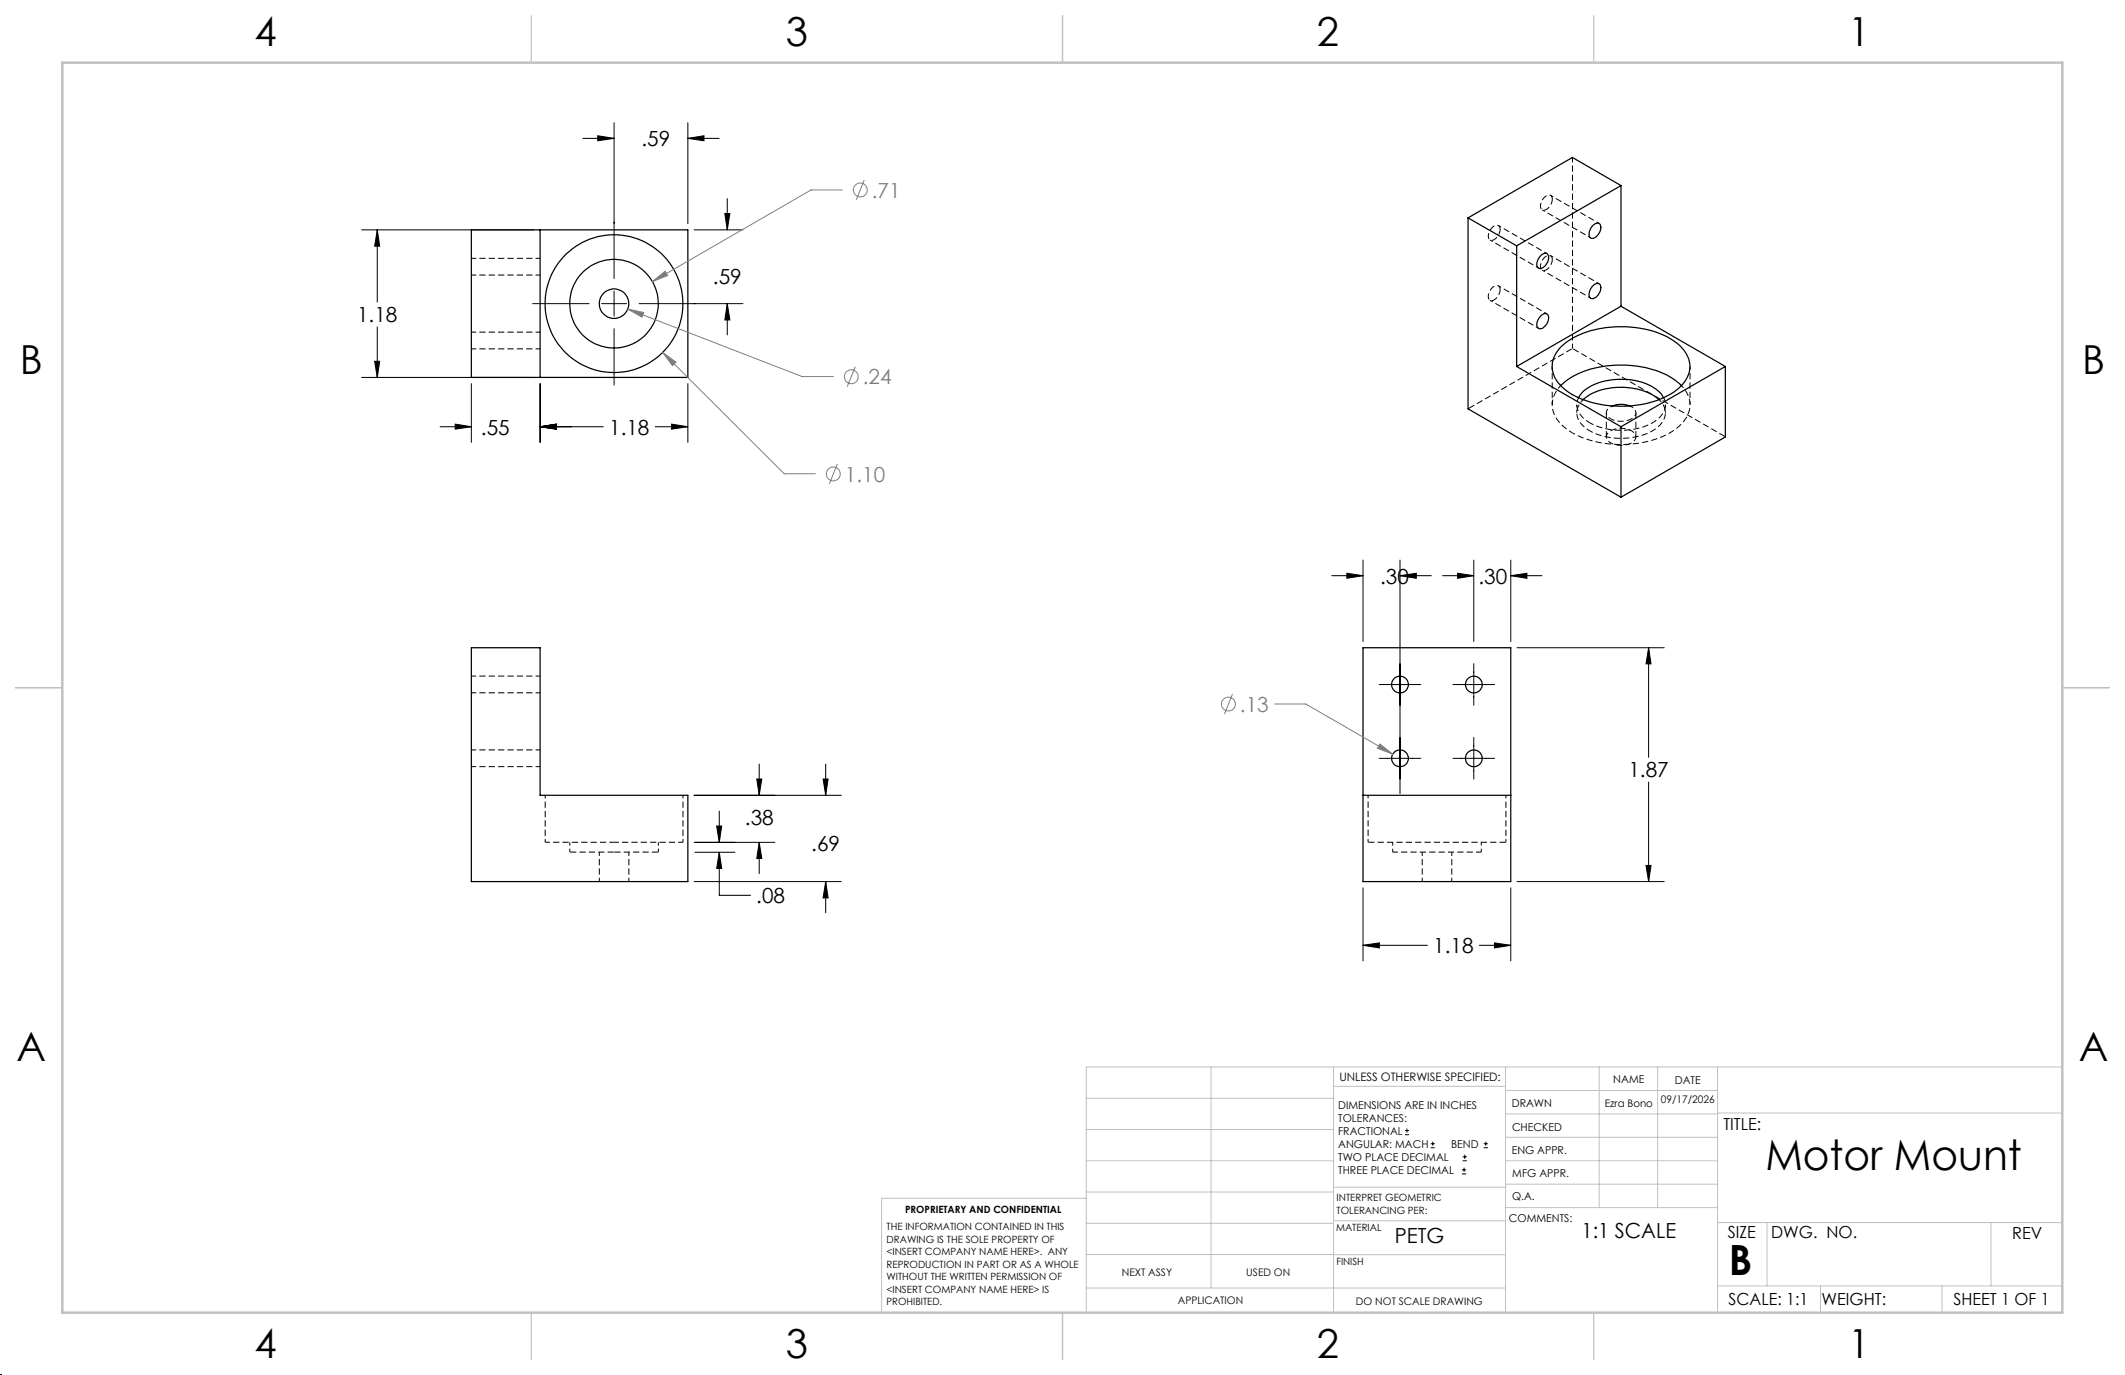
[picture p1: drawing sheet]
<svg xmlns="http://www.w3.org/2000/svg" width="432mm" height="279mm" viewBox="0 0 432 279" stroke-linecap="round" stroke-linejoin="round" font-family="sans-serif">
<path d="M319.5 32v38.8M95.8 55.9h14M109.8 52.5h-14M95.8 70.9h14M109.8 67.5h-14M109.8 137.4h-14M95.8 155.8h14M95.8 140.8h14M109.8 152.4h-14M110.8 171.1h14M124.8 171.1h14" fill="none" stroke="#000" stroke-width=".2" stroke-dasharray="1.3 .6" stroke-dashoffset=".3" stroke-linecap="butt"/>
<path d="M115.8 173.1h9M124.8 173.1h9" fill="none" stroke="#000" stroke-width=".2" stroke-dasharray="1.3 .6" stroke-dashoffset="-.1" stroke-linecap="butt"/>
<g fill="none" stroke="#000" stroke-width=".2" stroke-dasharray="1.3 .6" stroke-dashoffset=".6" stroke-linecap="butt">
<path d="M302.8 48.8l9.9 5.7M313.4 42.6l9.9 5.7M313.4 54.9l9.9 5.7M314.4 51.5l-9.9-5.7M325 45.4l-9.9-5.7M325 57.7l-9.9-5.8M302.8 61l9.9 5.7M314.4 63.8l-9.9-5.7M323 87.6a13.8 13.8 0 0 0 13.5-.6 3.5 3.5 0 0 0 .6-5.8M110.8 161.6v9.5M115.8 171.1v2M133.8 173.1v-2"/>
<path d="M138.8 171.1v-9.5M278 161.6v9.5M283 171.1v2M301 173.1v-2M306 171.1v-9.5"/>
</g>
<path d="M315.4 74.4v7.8M317.1 78.3a5.3 5.3 0 0 0 .4 8.2l2 1.5M321.7 81.2a3.5 3.5 0 0 0 .5 5.8l.8 .6M343.4 82.2v-7.8M121.8 173.1v6M127.8 179.1v-6M289 173.1v6M295 179.1v-6" fill="none" stroke="#000" stroke-width=".2" stroke-dasharray="1.3 .6" stroke-dashoffset=".5" stroke-linecap="butt"/>
<g fill="none" stroke="#000" stroke-width=".25">
<path d="M329.4 37.7v24.5M329.4 37.7l-21.2 12.3M329.4 37.7l-9.9-5.7-21.2 12.3M95.8 46.7h44v30h-44zM109.7 46.7v30M298.3 44.3v38.8l31.1 17.9M298.3 44.3l9.9 5.7M308.2 50v24.5M313.1 51.9a.86 .86 0 0 1 1.5 0 2.19 2.19 0 0 1-1.8 2.6 1.28 1.28 0 0 1-.2-1.9zM323.5 58.2a.96 .96 0 0 1 1.7-.2 2.26 2.26 0 0 1-1.8 2.7 1.36 1.36 0 0 1-.2-2zM323.7 45.8a.84 .84 0 0 1 1.5 0 2.26 2.26 0 0 1-1.8 2.6 1.36 1.36 0 0 1-.2-2zM308.2 74.5l21.2 12.2"/>
<path d="M313.1 64.1a.86 .86 0 0 1 1.5 0 2.26 2.26 0 0 1-1.7 2.7 1.07 1.07 0 0 1-.4-1.7zM317.1 78.4a16.9 16.9 0 0 1 11.7-4.2 19.9 19.9 0 0 1 11.6 3.1l1.3 1.1M317.2 70.4a17.8 17.8 0 0 1 12.4-4 17 17 0 0 1 12.1 4.3 5.2 5.2 0 0 1-.1 7.8 17 17 0 0 1-11.6 4 18.4 18.4 0 0 1-12.6-3.8 5.3 5.3 0 0 1-.2-8.3zM329.4 62.2l21.2 12.3M329.4 62.2l-21.2 12.3M350.6 74.5l-21.2 12.2M350.6 74.5v14.3l-21.2 12.2M320.7 80.8a8.4 8.4 0 0 1 6.8-3.6 11.8 11.8 0 0 1 10 2.8l.5 .8M321.7 81.2a12.7 12.7 0 0 1 11-2.1 9.9 9.9 0 0 1 4.4 2.1M327.7 82.5a4.8 4.8 0 0 1 3.4 0M329.4 86.7v14.3M95.8 131.6h13.9v30h30.1v17.5h-44z"/>
<path d="M277 131.6h30v47.5h-30zM277 161.6h30"/>
<circle cx="124.8" cy="61.7" r="14"/>
<circle cx="124.8" cy="61.7" r="9"/>
<circle cx="124.8" cy="61.7" r="2.99"/>
<circle cx="284.5" cy="139.1" r="1.7"/>
<circle cx="299.5" cy="139.1" r="1.69"/>
<circle cx="284.5" cy="154.1" r="1.7"/>
<circle cx="299.5" cy="154.1" r="1.69"/>
</g>
<path d="M278 171.1h28" fill="none" stroke="#000" stroke-width=".2" stroke-dasharray="1.3 .6" stroke-linecap="butt"/>
<path d="M304.8 46.6a.76 .76 0 0 0-.4-.8 .76 .76 0 0 0-.9 .2 2.19 2.19 0 0 0-.9 2.6 1.26 1.26 0 0 0 1.8-.7l.4-1.3M304.8 58.9a.76 .76 0 0 0-.4-.9 .76 .76 0 0 0-.9 .3 2.19 2.19 0 0 0-.9 2.6 1.26 1.26 0 0 0 1.8-.8l.4-1.2M315.4 40.5a.76 .76 0 0 0-.4-.8 .76 .76 0 0 0-.9 .2 2.19 2.19 0 0 0-.9 2.6 1.26 1.26 0 0 0 1.8-.7l.4-1.3M315.4 52.7a.76 .76 0 0 0-.4-.8 .76 .76 0 0 0-.9 .2 2.19 2.19 0 0 0-.9 2.7 1.26 1.26 0 0 0 1.8-.8l.4-1.3M283 173.1h18" fill="none" stroke="#000" stroke-width=".2" stroke-dasharray="1.3 .6" stroke-dashoffset=".2" stroke-linecap="butt"/>
<path d="M319.5 88a21.8 21.8 0 0 0 20.1-.2 6.5 6.5 0 0 0 3.8-6.2 6 6 0 0 0-1.7-3.3M327.3 90a4.1 4.1 0 0 0 5-.7 1.46 1.46 0 0 0-1.2-2 4.1 4.1 0 0 0-4.5 .8 1.25 1.25 0 0 0 .7 1.9M327.7 82.5a1.36 1.36 0 0 0-1.2 1 1.36 1.36 0 0 0 .5 1.4l.3 .2" fill="none" stroke="#000" stroke-width=".2" stroke-dasharray="1.3 .6" stroke-dashoffset=".7" stroke-linecap="butt"/>
<path d="M320.8 80.8a3.7 3.7 0 0 0 1.8 4.8l.4 .3M323 85.9a13.8 13.8 0 0 0 13.5-.5 3.6 3.6 0 0 0 1.6-4.6M327.3 85.1a4.1 4.1 0 0 0 5-.7 1.44 1.44 0 0 0-1.2-1.9" fill="none" stroke="#000" stroke-width=".2" stroke-dasharray="1.3 .6" stroke-dashoffset=".4" stroke-linecap="butt"/>
<path d="M319.5 70.8l-21.2 12.3M350.6 88.8l-31.1-18" fill="none" stroke="#000" stroke-width=".2" stroke-dasharray="1.3 .6" stroke-dashoffset="-.2" stroke-linecap="butt"/>
<path d="M320.4 82.2v1.7M338.4 83.9v-1.7" fill="none" stroke="#000" stroke-width=".2" stroke-dasharray="1.3 .6" stroke-dashoffset=".8" stroke-linecap="butt"/>
<path d="M326.4 83.9v4.9M332.4 88.8v-4.9" fill="none" stroke="#000" stroke-width=".2" stroke-dasharray="1.3 .6" stroke-dashoffset=".1" stroke-linecap="butt"/>
<g fill="none" stroke="#808080" stroke-width=".2">
<path d="M171.2 38.6h-6.4l-32.2 18.6M175.6 36.6l-1.6 4M132.6 57.2l2.5-2.1 .6 .9zM127.6 62.8l3.2 .7-.3 1zM127.6 62.8l35.4 13.7h6.3M134.7 71.6l2.7 2-.8 .7zM134.7 71.6l24.6 24.7h6.4M173.8 74.5l-1.6 4.1M170.1 94.3l-1.6 4M250.4 141l-1.6 4.1M259 143.1h6.3l17.7 10.1M280.4 151.2l2.6 2-3.1-1.2z"/>
<circle cx="174.8" cy="38.6" r="1.4"/>
<circle cx="173" cy="76.6" r="1.4"/>
<circle cx="169.3" cy="96.3" r="1.41"/>
<circle cx="249.6" cy="143.1" r="1.41"/>
</g>
<g fill="none" stroke="#000" stroke-width=".2">
<path d="M118.4 28.1h6.4M121.5 27.6l3.3 .5-3.3 .5zM124.8 24.9v31.7M139.8 24.9v20.5M139.8 28.1h6.3M139.8 28.1l3.3-.5v1zM73.5 46.7h35M76.7 46.7v14.7M76.7 46.7l.5 3.3h-1.1zM124.8 59.2v5M141 46.7h10M147.3 43.4h1l-.5 3.3z"/>
<path d="M147.8 40.4v6.3M73.5 76.7h35M76.1 73.4h1.1l-.5 3.3zM76.7 66.4v10.3M95.8 78v11.9M108.2 61.7h11.5M109.7 78v11.9M122.2 61.7h5.1M124.8 66.8v11.4M129.9 61.7h21.1M139.8 78v11.9M147.8 61.7v6.4"/>
<path d="M147.8 61.7l.5 3.3h-1zM89.4 86.7h6.4M92.5 86.2l3.3 .5-3.3 .5zM109.7 86.7h12.9M109.7 86.7l3.4-.5v1zM133.1 86.7h6.7M136.5 86.2l3.3 .5-3.3 .5zM270.6 117h6.4M273.7 116.5l3.3 .5-3.3 .5zM277 113.8v16.6M284.5 117l3.3-.5v1zM284.5 113.8v47.5"/>
<path d="M284.5 117h6.3M293.1 117h6.4M296.2 116.5l3.3 .5-3.3 .5zM299.5 113.8v16.6M307 113.8v16.6M307 117h6.3M307 117l3.3-.5v1zM280.2 139.1h8.5M295.2 139.1h8.5M299.5 134.9v8.4M308.3 131.6h29.9M335 131.6v22.3"/>
<path d="M335 131.6l.5 3.3h-1zM153.8 158.3h1l-.5 3.3zM154.3 155.3v6.3M167.3 158.3h1l-.5 3.3zM167.8 155.3v6.3M280.2 154.1h8.5M295.2 154.1h8.5M299.5 149.9v8.4M335 158.9v20.2M141 179.1h30M141 161.6h30M141 171.2h16.4"/>
<path d="M141.2 173.2h8.1M145.6 167.9h1l-.4 3.3zM146.2 173.2v8.7h6.3M146.2 164.8v6.4M146.2 173.2l.4 3.3h-1zM154.3 171.2v6.3M154.3 171.2l.5 3.2h-1zM167.8 179.1v6.4M167.8 179.1l.5 3.4h-1zM308.3 179.1h29.9M334.5 175.9h1l-.5 3.2zM277 180.4v14.9"/>
<path d="M277 192.1h13.1M277 192.1l3.3-.5v1zM300.6 192.1h6.4M303.7 191.6l3.3 .5-3.3 .5zM307 180.4v14.9M285.5 230.6h.8M285.5 229.7h.8M285.9 229.3v.9M290.7 233.2h.8M290.7 232.4h.8M291.1 232v.8M297.1 238.5h.8"/>
<path d="M297.1 237.7h.8M297.2 235.9h.9M297.2 235.1h.9M297.5 237.3v.8M297.6 234.6v.9M301.5 233.2h.8M301.5 232.4h.8M301.9 232v.8"/>
</g>
<path d="M0 279.4h.1" fill="none" stroke="#000" stroke-width=".2" stroke-dasharray="1.3 .6"/>
<g fill="none" stroke="#c0c0c0" stroke-width=".2">
<path d="M246.1 216.8v44.9M271 216.8v49.9M305.9 216.8v49.9M324.9 216.8v28.6M336.8 216.8v28.6M349 216.8v49.9M419.1 216.8h-198.4v49.9M220.7 235.9h50.3M220.7 229.5h50.3M220.7 223.2h50.3M271 220.7h34.9M305.9 231.1h43.1"/>
<path d="M305.9 226.3h43.1M305.9 221.6h43.1M305.9 235.9h43.1M349 226.2h70.1M220.7 248.6h50.3M220.7 242.2h50.3M220.7 254.9h50.3M220.7 243.5h-41.6v23.2M271 255h34.9M271 248.1h35M271 241.2h35M305.9 240.6h43.1"/>
<path d="M306 245.4h43M349 248.4h70.1M359.1 248.4v12.9M404.6 248.4v12.9M220.7 261.7h85.2M349 261.3h70.1M369.9 261.3v5.4M394.6 261.3v5.4"/>
</g>
<path d="M108 3.2v9.5M215.9 3.2v9.5M323.8 3.2v9.5M3.1 139.7h9.6M419.1 139.7h9.5M108 266.7v9.6M215.9 266.7v9.6M323.8 266.7v9.6" fill="none" stroke="#c0c0c0" stroke-width=".25"/>
<path d="M12.7 12.7h406.4v254h-406.4z" fill="none" stroke="#c0c0c0" stroke-width=".5"/>
<path d="M167.8 179.1l.5 3.4h-1zM167.3 158.3h1l-.5 3.3zM153.8 158.3h1l-.5 3.3zM154.3 171.2l.5 3.2h-1zM145.6 167.9h1l-.4 3.3zM146.2 173.2l.4 3.3h-1zM76.1 73.4h1.1l-.5 3.3zM76.7 46.7l.5 3.3h-1.1zM109.7 86.7l3.4-.5v1zM136.5 86.2l3.3 .5-3.3 .5zM147.8 61.7l.5 3.3h-1zM147.3 43.4h1l-.5 3.3zM121.5 27.6l3.3 .5-3.3 .5zM139.8 28.1l3.3-.5v1zM109.7 86.7l3.4-.5v1zM92.5 86.2l3.3 .5-3.3 .5zM303.7 191.6l3.3 .5-3.3 .5zM277 192.1l3.3-.5v1zM334.5 175.9h1l-.5 3.2zM335 131.6l.5 3.3h-1zM284.5 117l3.3-.5v1zM273.7 116.5l3.3 .5-3.3 .5zM307 117l3.3-.5v1zM296.2 116.5l3.3 .5-3.3 .5z" fill="#000"/>
<path d="M132.6 57.2l3.1-1.2-.6-.9zM127.6 62.8l2.9 1.7 .3-1zM134.7 71.6l1.9 2.7 .8-.7zM280.4 151.2l-.5 .8 3.1 1.2z" fill="#808080"/>
<g font-size="8.5">
<text x="358.7" y="237.7">Motor Mount</text>
<text x="351.3" y="259">B</text>
</g>
<g font-size="8.1">
<text x="51.7" y="9.3">4</text>
<text x="159.7" y="9.3">3</text>
<text x="267.6" y="9.3">2</text>
<text x="375.6" y="9.3">1</text>
<text x="4" y="76">B</text>
<text x="423.1" y="76">B</text>
<text x="3.3" y="215.7">A</text>
<text x="422.4" y="215.7">A</text>
<text x="51.7" y="276">4</text>
<text x="159.7" y="276">3</text>
<text x="267.6" y="276">2</text>
<text x="375.6" y="276">1</text>
</g>
<g font-size="4.2">
<text x="130.3" y="29.7">.59</text>
<text x="144.9" y="57.8">.59</text>
<text x="72.6" y="65.5">1.18</text>
<text x="97.7" y="88.3">.55</text>
<text x="123.8" y="88.3">1.18</text>
<text x="280.5" y="118.6">.30</text>
<text x="300.4" y="118.6">.30</text>
<text x="330.9" y="158">1.87</text>
<text x="151.4" y="167.7">.38</text>
<text x="164.9" y="172.9">.69</text>
<text x="153.7" y="183.5">.08</text>
<text x="291.2" y="193.7">1.18</text>
<text x="321.4" y="251.6">1:1 SCALE</text>
<text x="283.4" y="252.6">PETG</text>
</g>
<g font-size="4.2" fill="#808080">
<text x="177.2" y="40.1">.71</text>
<text x="175.3" y="78.1">.24</text>
<text x="171.7" y="97.8">1.10</text>
<text x="252" y="144.6">.13</text>
</g>
<g font-size="3.4">
<text x="350.2" y="229.5">TITLE:</text>
<text x="351.1" y="251.6">SIZE</text>
<text x="359.9" y="251.6">DWG. NO.</text>
<text x="408.9" y="251.7">REV</text>
<text x="351.2" y="265.2">SCALE: 1:1</text>
<text x="370.1" y="265.3">WEIGHT:</text>
<text x="396.9" y="265.2">SHEET 1 OF 1</text>
</g>
<text font-size="2.4" x="272.2" y="219.7">UNLESS OTHERWISE SPECIFIED:</text>
<g font-size="2.2">
<text x="327.8" y="220.1">NAME</text>
<text x="340.3" y="220.2">DATE</text>
<text x="271.9" y="225.3">DIMENSIONS ARE IN INCHES</text>
<text x="271.9" y="227.9">TOLERANCES:</text>
<text x="307.2" y="224.9">DRAWN</text>
<text x="271.9" y="230.6">FRACTIONAL</text>
<text x="271.9" y="233.2">ANGULAR: MACH</text>
<text x="294.9" y="233.2">BEND</text>
<text x="307.3" y="229.8">CHECKED</text>
<text x="271.9" y="235.9">TWO PLACE DECIMAL</text>
<text x="271.9" y="238.5">THREE PLACE DECIMAL</text>
<text x="307.2" y="234.5">ENG APPR.</text>
<text x="307.3" y="239.2">MFG APPR.</text>
<text x="307.3" y="243.9">Q.A.</text>
<text x="306.6" y="248.3">COMMENTS:</text>
</g>
<g font-size="2.1">
<text x="326.1" y="225">Ezra Bono</text>
<text x="337.5" y="224.2">09/17/2026</text>
<text x="227.9" y="259.2">NEXT ASSY</text>
<text x="253.3" y="259.2">USED ON</text>
<text x="239.3" y="265">APPLICATION</text>
<text x="275.5" y="265.1">DO NOT SCALE DRAWING</text>
</g>
<g font-size="2">
<text x="271.6" y="244.1">INTERPRET GEOMETRIC</text>
<text x="180.2" y="250">THE INFORMATION CONTAINED IN THIS</text>
<text x="183.9" y="246.4">PROPRIETARY AND CONFIDENTIAL</text>
<text x="271.5" y="250.2">MATERIAL</text>
<text x="271.6" y="246.6">TOLERANCING PER:</text>
<text x="180.2" y="252.5">DRAWING IS THE SOLE PROPERTY OF</text>
<text x="180.2" y="255.1">&lt;INSERT COMPANY NAME HERE&gt;. ANY</text>
<text x="180.2" y="257.6">REPRODUCTION IN PART OR AS A WHOLE</text>
<text x="271.5" y="257">FINISH</text>
<text x="180.2" y="260.1">WITHOUT THE WRITTEN PERMISSION OF</text>
<text x="180.2" y="262.6">&lt;INSERT COMPANY NAME HERE&gt; IS</text>
<text x="180.2" y="265.2">PROHIBITED.</text>
</g>
</svg>
